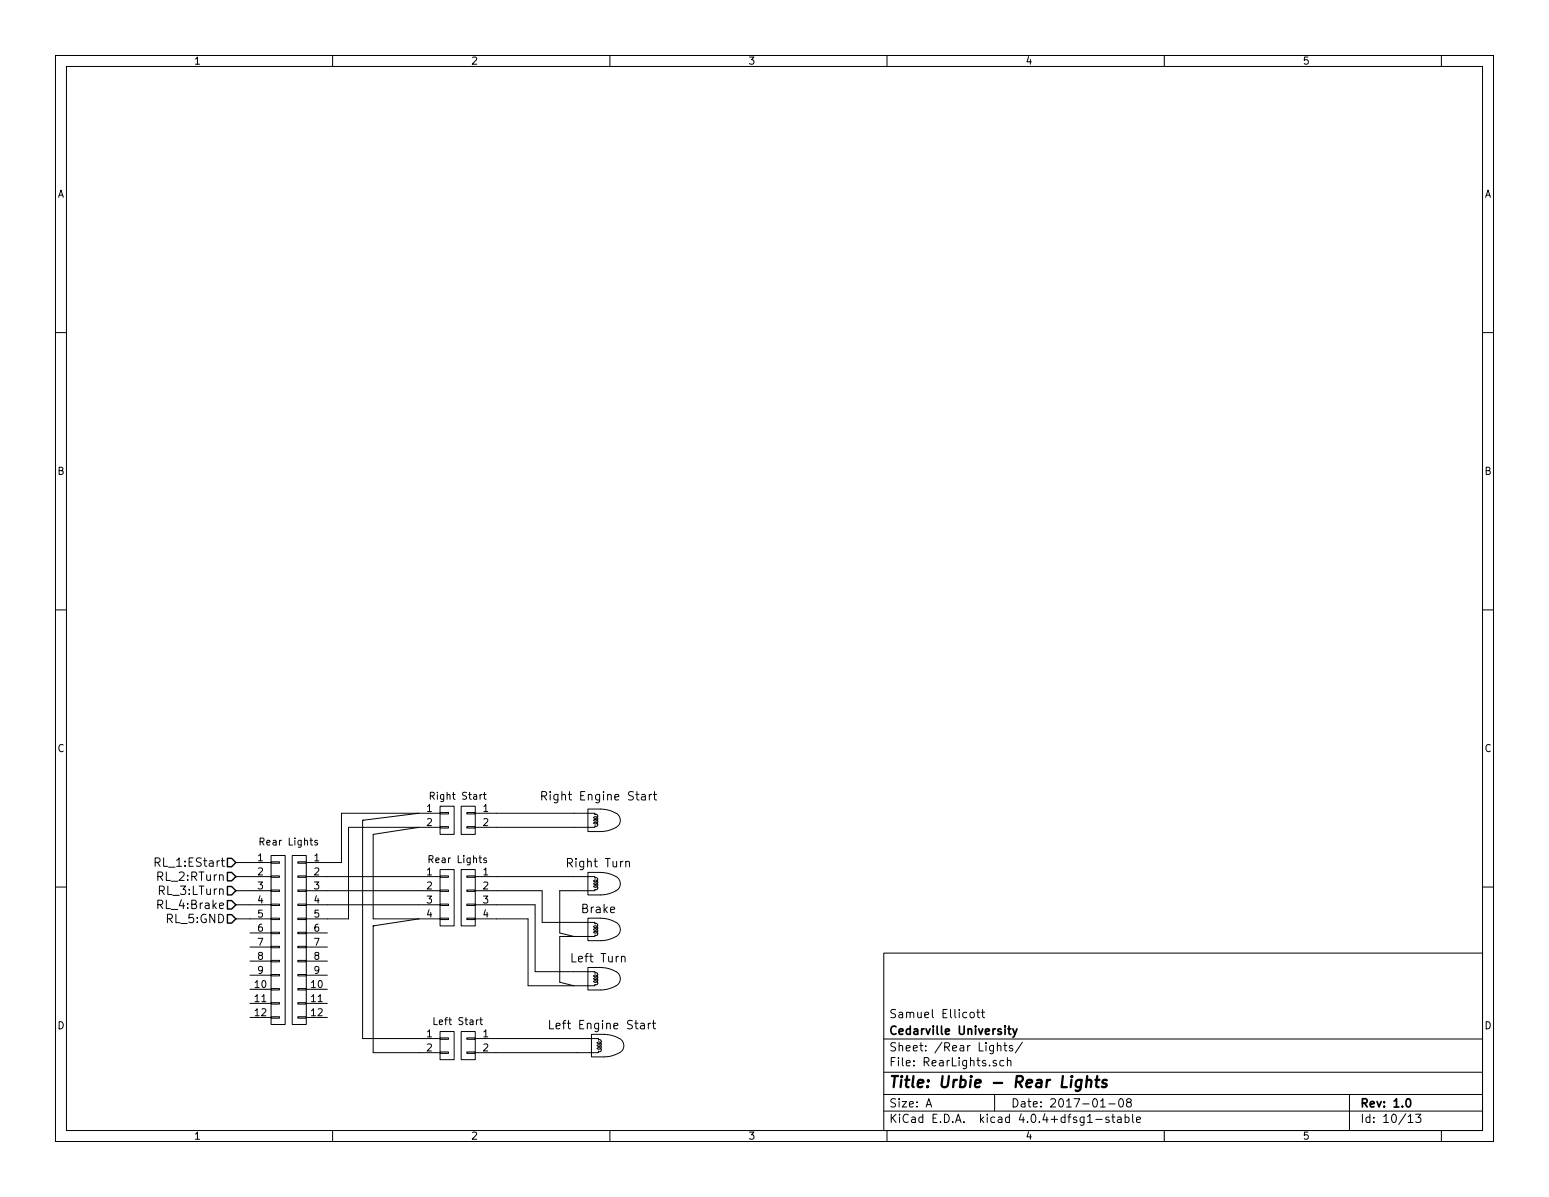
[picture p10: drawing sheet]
EESchema Schematic File Version 2
LIBS:UrbieSchematics-rescue
LIBS:power
LIBS:device
LIBS:transistors
LIBS:conn
LIBS:linear
LIBS:regul
LIBS:74xx
LIBS:cmos4000
LIBS:adc-dac
LIBS:memory
LIBS:xilinx
LIBS:microcontrollers
LIBS:dsp
LIBS:microchip
LIBS:analog_switches
LIBS:motorola
LIBS:texas
LIBS:intel
LIBS:audio
LIBS:interface
LIBS:digital-audio
LIBS:philips
LIBS:display
LIBS:cypress
LIBS:siliconi
LIBS:opto
LIBS:atmel
LIBS:contrib
LIBS:valves
LIBS:Supermileage
LIBS:UrbieSchematics-cache
EELAYER 25 0
EELAYER END
$Descr A 11000 8500
encoding utf-8
Sheet 10 13
Title "Urbie - Rear Lights"
Date "2017-01-08"
Rev "1.0"
Comp "Cedarville University"
Comment1 "Samuel Ellicott"
Comment2 ""
Comment3 ""
Comment4 ""
$EndDescr
$Comp
L Lamp-RESCUE-Version1 L?
U 1 1
P 4075 6950
F 0 "L?" H 4075 7440 60  0001 C CNN
F 1 "Left Turn" V 3925 7125 60  0000 C CNN
F 2 "" H 4075 6950 60  0000 C CNN
F 3 "" H 4075 6950 60  0000 C CNN
	1    4075 6950
	0    1    1    0   
$EndComp
$Comp
L Lamp-RESCUE-Version1 L?
U 1 1
P 4075 6600
F 0 "L?" H 4075 7090 60  0001 C CNN
F 1 "Brake" V 3925 6775 60  0000 C CNN
F 2 "" H 4075 6600 60  0000 C CNN
F 3 "" H 4075 6600 60  0000 C CNN
	1    4075 6600
	0    1    1    0   
$EndComp
$Comp
L Lamp-RESCUE-Version1 L?
U 1 1
P 4075 6275
F 0 "L?" H 4075 6765 60  0001 C CNN
F 1 "Right Turn" V 3925 6450 60  0000 C CNN
F 2 "" H 4075 6275 60  0000 C CNN
F 3 "" H 4075 6275 60  0000 C CNN
	1    4075 6275
	0    1    1    0   
$EndComp
$Comp
L Lamp-RESCUE-Version1 L?
U 1 1
P 4075 5825
F 0 "L?" H 4075 6315 60  0001 C CNN
F 1 "Right Engine Start" V 3900 6000 60  0000 C CNN
F 2 "" H 4075 5825 60  0000 C CNN
F 3 "" H 4075 5825 60  0000 C CNN
	1    4075 5825
	0    1    1    0   
$EndComp
$Comp
L Lamp-RESCUE-Version1 L?
U 1 1
P 4100 7425
F 0 "L?" H 4100 7915 60  0001 C CNN
F 1 "Left Engine Start" V 3950 7600 60  0000 C CNN
F 2 "" H 4100 7425 60  0000 C CNN
F 3 "" H 4100 7425 60  0000 C CNN
	1    4100 7425
	0    1    1    0   
$EndComp
$Comp
L CONN_01X12 P?
U 1 1
P 1975 6675
F 0 "P?" H 1975 7325 50  0001 C CNN
F 1 "Rear Lights" H 2050 7375 50  0000 C CNN
F 2 "" H 1975 6675 50  0000 C CNN
F 3 "" H 1975 6675 50  0000 C CNN
	1    1975 6675
	1    0    0    -1  
$EndComp
$Comp
L CONN_01X12 P?
U 1 1
P 2125 6675
F 0 "P?" H 2125 7325 50  0001 C CNN
F 1 "CONN_01X12" V 2225 6675 50  0001 C CNN
F 2 "" H 2125 6675 50  0000 C CNN
F 3 "" H 2125 6675 50  0000 C CNN
	1    2125 6675
	-1   0    0    -1  
$EndComp
$Comp
L CONN_01X02 P?
U 1 1
P 3175 5825
F 0 "P?" H 3175 5975 50  0001 C CNN
F 1 "Right Start" H 3250 6000 50  0000 C CNN
F 2 "" H 3175 5825 50  0000 C CNN
F 3 "" H 3175 5825 50  0000 C CNN
	1    3175 5825
	1    0    0    -1  
$EndComp
$Comp
L CONN_01X04 P?
U 1 1
P 3175 6375
F 0 "P?" H 3175 6625 50  0001 C CNN
F 1 "Rear Lights" H 3250 6650 50  0000 C CNN
F 2 "" H 3175 6375 50  0000 C CNN
F 3 "" H 3175 6375 50  0000 C CNN
	1    3175 6375
	1    0    0    -1  
$EndComp
$Comp
L CONN_01X02 P?
U 1 1
P 3175 7425
F 0 "P?" H 3175 7575 50  0001 C CNN
F 1 "Left Start" H 3250 7600 50  0000 C CNN
F 2 "" H 3175 7425 50  0000 C CNN
F 3 "" H 3175 7425 50  0000 C CNN
	1    3175 7425
	1    0    0    -1  
$EndComp
Text HLabel 1675 6125 0    60   Input ~ 0
RL_1:EStart
Text HLabel 1675 6225 0    60   Input ~ 0
RL_2:RTurn
Text HLabel 1675 6325 0    60   Input ~ 0
RL_3:LTurn
Text HLabel 1675 6425 0    60   Input ~ 0
RL_4:Brake
Text HLabel 1675 6525 0    60   Input ~ 0
RL_5:GND
$Comp
L CONN_01X02 P?
U 1 1
P 3325 5825
F 0 "P?" H 3325 5975 50  0001 C CNN
F 1 "Right Start" V 3425 5825 50  0001 C CNN
F 2 "" H 3325 5825 50  0000 C CNN
F 3 "" H 3325 5825 50  0000 C CNN
	1    3325 5825
	-1   0    0    -1  
$EndComp
$Comp
L CONN_01X04 P?
U 1 1
P 3325 6375
F 0 "P?" H 3325 6625 50  0001 C CNN
F 1 "Rear Lights" V 3425 6375 50  0001 C CNN
F 2 "" H 3325 6375 50  0000 C CNN
F 3 "" H 3325 6375 50  0000 C CNN
	1    3325 6375
	-1   0    0    -1  
$EndComp
$Comp
L CONN_01X02 P?
U 1 1
P 3325 7425
F 0 "P?" H 3325 7575 50  0001 C CNN
F 1 "Left Start" V 3425 7425 50  0001 C CNN
F 2 "" H 3325 7425 50  0000 C CNN
F 3 "" H 3325 7425 50  0000 C CNN
	1    3325 7425
	-1   0    0    -1  
$EndComp
Wire Wire Line
	2975 5875 2650 5925
Wire Wire Line
	2325 6125 2425 6125
Wire Wire Line
	2425 6125 2425 5775
Wire Wire Line
	2425 5775 2975 5775
Wire Wire Line
	2975 5775 2575 5825
Wire Wire Line
	2575 5825 2575 5825
Wire Wire Line
	2575 5825 2575 7375
Wire Wire Line
	2575 7375 2975 7375
Wire Wire Line
	2650 5925 2650 6525
Wire Wire Line
	2650 6525 2975 6525
Wire Wire Line
	2975 6525 2650 6575
Wire Wire Line
	2650 6575 2650 6575
Wire Wire Line
	2650 6575 2650 7475
Wire Wire Line
	2650 7475 2975 7475
Wire Wire Line
	2325 6525 2475 6525
Wire Wire Line
	2475 6525 2475 5875
Wire Wire Line
	2475 5875 2975 5875
Wire Wire Line
	2325 6225 2975 6225
Wire Wire Line
	2325 6325 2975 6325
Wire Wire Line
	2325 6425 2975 6425
Wire Wire Line
	4075 5875 3525 5875
Wire Wire Line
	4075 5775 3525 5775
Wire Wire Line
	4075 6225 3525 6225
Wire Wire Line
	4075 6550 3850 6550
Wire Wire Line
	3850 6550 3850 6325
Wire Wire Line
	3850 6325 3525 6325
Wire Wire Line
	4075 6900 3800 6900
Wire Wire Line
	3800 6900 3800 6425
Wire Wire Line
	3800 6425 3525 6425
Wire Wire Line
	3750 6525 3525 6525
Wire Wire Line
	3525 7375 4100 7375
Wire Wire Line
	4100 7475 3525 7475
Wire Wire Line
	3750 6525 3750 7000
Wire Wire Line
	3750 7000 4075 7000
Wire Wire Line
	4075 6325 3975 6325
Wire Wire Line
	3975 6325 3975 6625
Wire Wire Line
	3975 6625 4075 6650
Wire Wire Line
	4075 6650 3975 6650
Wire Wire Line
	3975 6650 3975 6975
Wire Wire Line
	3975 6975 4075 7000
Wire Wire Line
	1675 6125 1775 6125
Wire Wire Line
	1675 6225 1775 6225
Wire Wire Line
	1675 6325 1775 6325
Wire Wire Line
	1675 6425 1775 6425
Wire Wire Line
	1675 6525 1775 6525
$EndSCHEMATC
